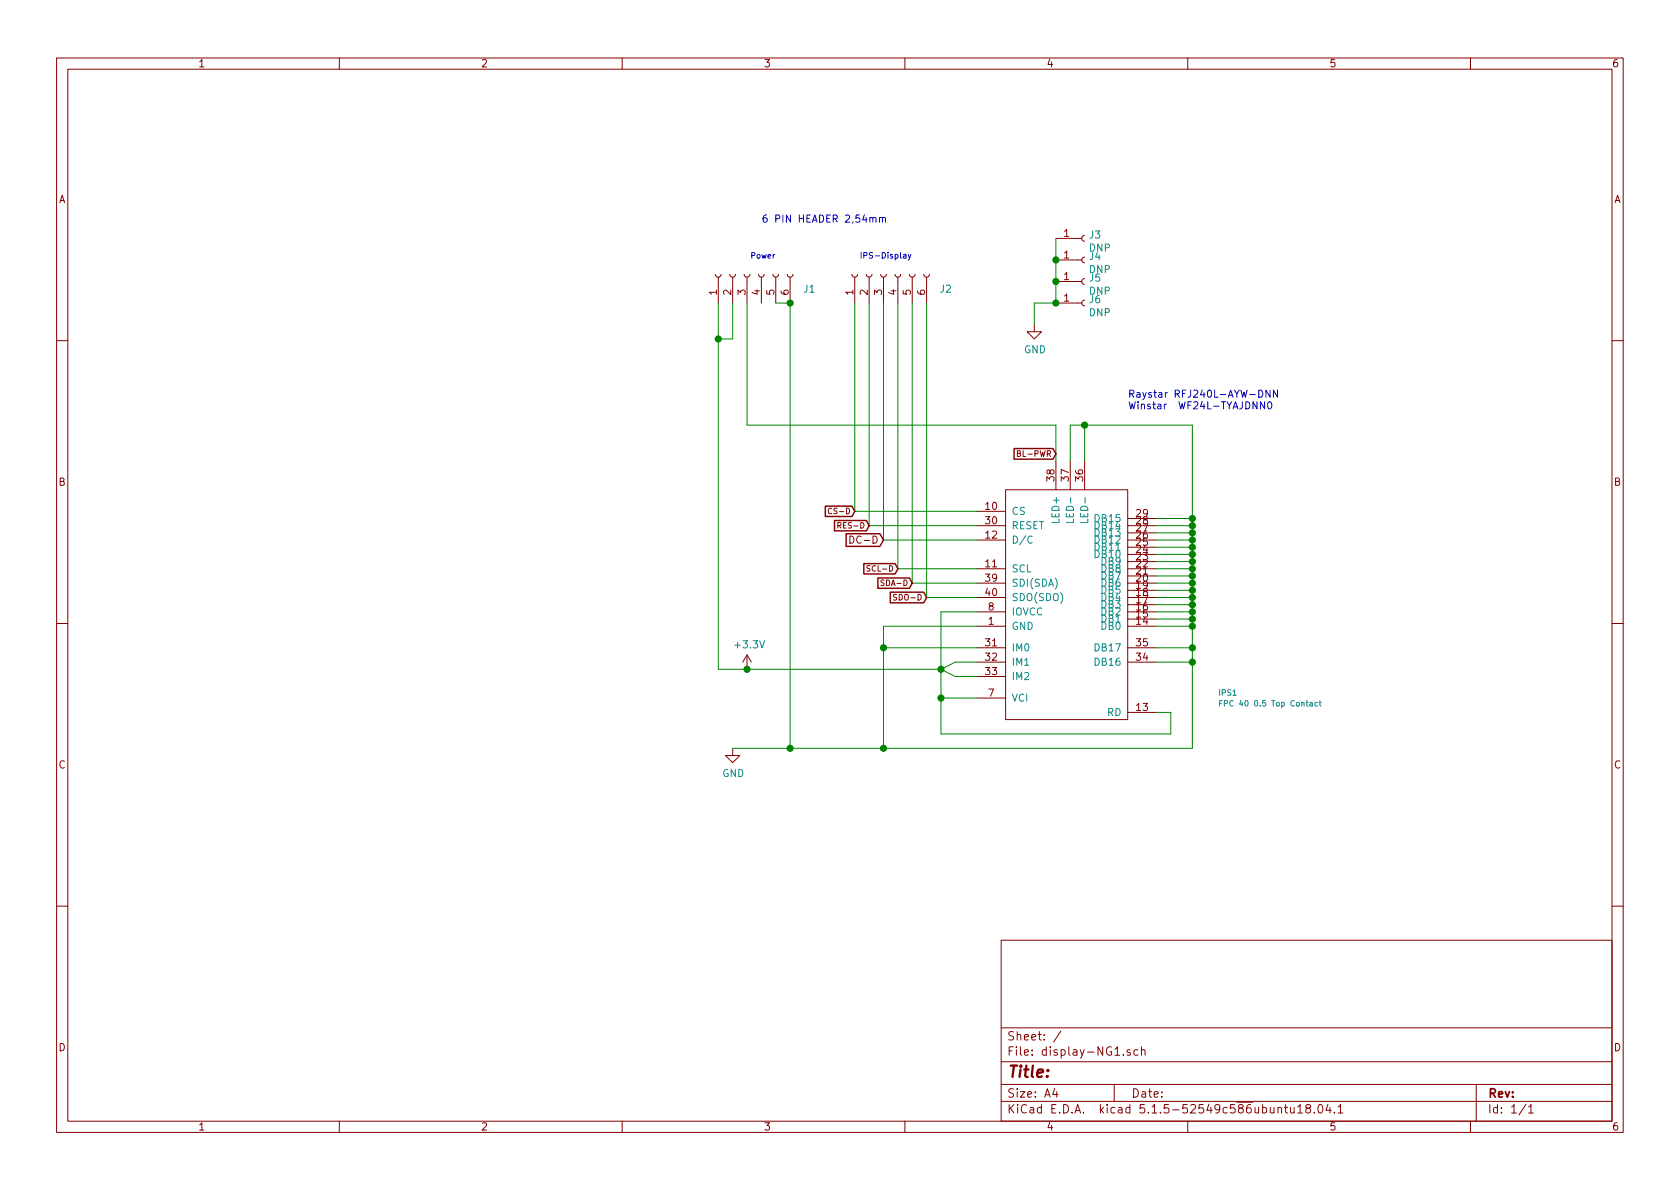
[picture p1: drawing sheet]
<svg xmlns="http://www.w3.org/2000/svg" width="297mm" height="210mm" viewBox="0 0 297 210" stroke-linecap="round" stroke-linejoin="round" font-family="sans-serif">
<g fill="none" stroke="#840000" stroke-width=".18">
<path d="M10 10.3h277v189.9h-277zM12 12.2h273v186.1h-273zM60 10.3v1.9M110 10.3v1.9M160 10.3v1.9M210 10.3v1.9M260 10.3v1.9M126.5 48.5l.1 .3 .3 .2 .4-.1 .2-.4M127 49v4.6M129 48.5l.1 .3 .4 .2 .3-.1 .2-.4M129.5 49v4.6M131.6 48.5l.1 .3 .3 .2 .4-.1 .2-.4"/>
<path d="M132.1 49v4.6M134.1 48.5l.1 .3 .3 .2 .4-.1 .2-.4M134.6 49v4.6M136.7 48.5l.1 .3 .3 .2 .4-.1 .2-.4M137.2 49v4.6M139.2 48.5l.1 .3 .3 .2 .4-.1 .2-.4M139.7 49v4.6M150.6 48.5l.1 .3 .4 .2 .3-.1 .2-.4M151.1 49v4.6M153.2 48.5l.1 .3 .3 .2 .4-.1 .2-.4M153.7 49v4.6M155.7 48.5l.1 .3 .3 .2 .4-.1 .2-.4"/>
<path d="M156.2 49v4.6M158.2 48.5l.1 .3 .4 .2 .4-.1 .2-.4M158.7 49v4.6M160.8 48.5l.1 .3 .3 .2 .4-.1 .2-.4M161.3 49v4.6M163.3 48.5l.1 .3 .4 .2 .3-.1 .2-.4M163.8 49v4.6M182.9 57.4v1.3h1.2l-1.2 1.2-1.3-1.2h1.3M186.7 42.2h4.6M186.7 46h4.6M186.7 49.8h4.6M186.7 53.6h4.6"/>
<path d="M191.8 41.7l-.3 .1-.2 .3 .1 .4 .4 .2M191.8 45.5l-.3 .1-.2 .3 .1 .4 .4 .2M191.8 49.3l-.3 .1-.2 .3 .1 .4 .4 .2M191.8 53.1l-.3 .1-.2 .3 .1 .4 .4 .2M10 60.2h2M285 60.2h2M147.1 90a.43 .43 0 0 0-.6 .4 .43 .43 0 0 0 .6 .3M148.1 92.9h.5l.1-.4-.6-.1v1M148.4 92.9l.3 .5M150.3 94.8a.64 .64 0 0 1 .7 .6 .64 .64 0 0 1-.7 .7zM172.7 90.4h5.1M172.7 95.5h5.1"/>
<path d="M172.7 93h5.1M177.8 86.6h21.6v40.6h-21.6zM179.9 80.2l.4-.1 .1-.3-.5-.1v1h.4l.2-.3-.3-.2M186.7 81.5v5.1M189.2 81.5v5.1M191.8 81.5v5.1M199.4 95.5h5.1M199.4 99.3h5.1M199.4 98h5.1M199.4 96.8h5.1M199.4 94.2h5.1M199.4 93h5.1"/>
<path d="M199.4 91.7h5.1M10 110.3h2M132.1 115.8l-.8 1.3M132.1 115.8v2.6M132.1 115.8l.7 1.3M153.8 100.1l-.4-.1-.1 .1a.4 .4 0 0 0 .5 .5l-.1 .4h-.4M156.3 102.6l-.5 .1a.41 .41 0 0 0 .5 .5l-.1 .3h-.4M158.5 105.2l-.4-.1-.1 .2v.2l.5 .2v.3l-.5 .1M172.7 110.7h5.1M172.7 100.6h5.1M172.7 108.2h5.1M172.7 105.7h5.1"/>
<path d="M172.7 103.1h5.1M172.7 114.5h5.1M172.7 117.1h5.1M172.7 119.6h5.1M199.4 110.7h5.1M199.4 100.6h5.1M199.4 109.5h5.1M199.4 108.2h5.1M199.4 106.9h5.1M199.4 105.7h5.1M199.4 104.4h5.1M199.4 103.1h5.1"/>
<path d="M199.4 101.8h5.1M199.4 114.5h5.1M199.4 117.1h5.1M285 110.3h2M129.5 132.3v1.3h1.3l-1.3 1.3-1.2-1.3h1.2M172.7 123.4h5.1M199.4 126h5.1M10 160.2h2M177 166.3h108v32h-108zM285 160.2h2M60 198.3v1.9M110 198.3v1.9"/>
<path d="M160 198.3v1.9M177 194.8h108M177 191.8h108M177 187.8h108M177 181.8h108M186.5 192.5l-.4 1h1M186.8 193v1M187.6 182.3l-1.3 2M197 191.8v3M198.6 186.5v.1M199.8 185.7l-.3-.1-.2 .2v.2l.5 .2v.3h-.5M201.2 185.7l-.4-.1-.3 .3 .1 .6h.6"/>
<path d="M201.8 185.7l.3-.1 .3 .1 .1 .9M201.8 185.1v1.5M210 198.3v1.9M226 196l.2-.2 .3 .1 .1 .9M227.1 195.8h.6M227.3 195.3v1.3l.4 .2M228.2 195.8v.9l.4 .1 .2-.1M228.8 195.8v1M229.4 195.8l.5-.5v1.5M229.4 196.8h.9M231.2 196l-.3-.2v-.3a.48 .48 0 0 1 .7-.1l.1 .2-.1 .3-.6 .1-.1 .3v.4l.3 .1 .4-.1 .1-.2v-.2l-.3-.3M232.4 196.7v.1"/>
<path d="M233.1 195.5l.3-.2a.8 .8 0 0 1 .5 .8 .8 .8 0 0 1-.5 .7l-.3-.1-.1-.4zM234.8 195.2l-.4 1.1h1M235.2 195.8v1M235.9 196.7v.1M236.6 195.8l.4-.5v1.5M236.6 196.8h.8M260 198.3v1.9M261 191.8v6.5M269.8 195.2l-1.2 2M270.3 195.8l.4-.5v1.5M270.3 196.8h.8"/>
</g>
<path d="M182.5 94.9a.6 .6 0 0 0-.8 .4 .6 .6 0 0 0 .6 .8l.2-.2M189.8 91.8v.6h-1.3M192.3 91.8v.6h-1.2M215.6 124.4h.4M216.1 123.9h-.5v1M216.5 124.4h.5v-.5h-.5v1M232.9 124.3l-.2-.1-.2 .2 .1 .4h.3M233.2 124.2h.4M233.4 123.9v.8l.2 .2" fill="none" stroke="#008484" stroke-width=".18"/>
<g fill="none" stroke="#008400" stroke-width=".18">
<path d="M127 53.6v64.8h39.4M129.5 53.6v6.3h-2.5M132.1 53.6v21.6h54.6v6.3M137.2 53.6h2.5v78.7M151.1 53.6v36.8h21.6M153.7 53.6v39.4h19M156.2 53.6v41.9h16.5M158.7 53.6v47h14M161.3 53.6v49.5h11.4M163.8 53.6v52.1h8.9M186.7 42.2v11.4h-3.8v3.8M191.8 75.2v6.3"/>
<path d="M189.2 81.5v-6.3h21.6v57.1h-81.3M204.5 95.5h6.3M204.5 93h6.3M204.5 99.3h6.3M204.5 98h6.3M204.5 96.8h6.3M204.5 94.2h6.3M204.5 91.7h6.3M156.2 114.5h16.5M166.4 118.4l2.5 1.2h3.8M172.7 108.2h-6.3v21.6h40.6v-3.8h-2.5M172.7 110.7h-16.5v21.6"/>
<path d="M172.7 117.1h-3.8l-2.5 1.3M204.5 104.4h6.3M204.5 108.2h6.3M204.5 106.9h6.3M204.5 105.7h6.3M204.5 103.1h6.3M204.5 101.8h6.3M204.5 100.6h6.3M204.5 114.5h6.3M204.5 110.7h6.3M204.5 117.1h6.3M204.5 109.5h6.3"/>
<path d="M166.4 123.4h6.3"/>
</g>
<path d="M179.3 79.3h6.9l.5 1-.5 .9h-6.9zM145.9 89.5h4.7l.5 .9-.5 .9h-4.7zM147.5 92h5.7l.5 1-.5 .9h-5.7zM149.6 94.4h6l.6 1.1-.6 1.1h-6zM152.7 99.7h5.6l.4 .9-.4 .9h-5.6zM155.2 102.2h5.6l.5 .9-.5 .9h-5.6zM157.4 104.7h5.9l.5 1-.5 .9h-5.9z" fill="none" stroke="#840000" stroke-width=".25"/>
<path d="M153.8 38.6l.2-.2 .3 .1v.8M154.3 38.6l.2-.2 .3 .1 .1 .8M155.5 38.6l.2-.2 .3 .1v.8M155.5 38.4v.9M156 38.6l.2-.2 .3 .1 .1 .8M152.2 44.6v1.1M152.7 45.2l.5-.1 .1-.4-.6-.1v1.1M222.6 69a.64 .64 0 0 1 .7 .6 .64 .64 0 0 1-.7 .7zM223.6 71v1.3l-.7-1.3v1.3M224.3 71.2l.1-.2a.67 .67 0 0 1 .5 .7 .67 .67 0 0 1-.5 .6l-.2-.2-.1-.3zM224.6 69v1.3l-.8-1.3v1.3M225.9 69v1.3l-.8-1.3v1.3" fill="none" stroke="#0000c2" stroke-width=".18"/>
<g fill="#008400" stroke="#008400" stroke-width=".25">
<circle cx="186.7" cy="53.6" r=".51"/>
<circle cx="186.7" cy="49.8" r=".51"/>
<circle cx="186.7" cy="46" r=".51"/>
<circle cx="156.2" cy="114.5" r=".51"/>
<circle cx="210.8" cy="114.5" r=".51"/>
<circle cx="166.4" cy="118.4" r=".51"/>
<circle cx="210.8" cy="109.5" r=".51"/>
<circle cx="210.8" cy="110.7" r=".51"/>
<circle cx="210.8" cy="117.1" r=".51"/>
<circle cx="132.1" cy="118.4" r=".51"/>
<circle cx="210.8" cy="96.8" r=".51"/>
<circle cx="210.8" cy="93" r=".51"/>
<circle cx="210.8" cy="105.7" r=".51"/>
<circle cx="191.8" cy="75.2" r=".51"/>
<circle cx="156.2" cy="132.3" r=".51"/>
<circle cx="139.7" cy="132.3" r=".51"/>
<circle cx="210.8" cy="91.7" r=".51"/>
<circle cx="166.4" cy="123.4" r=".51"/>
<circle cx="210.8" cy="108.2" r=".51"/>
<circle cx="210.8" cy="106.9" r=".51"/>
<circle cx="139.7" cy="53.6" r=".51"/>
<circle cx="210.8" cy="94.2" r=".51"/>
<circle cx="210.8" cy="104.4" r=".51"/>
<circle cx="210.8" cy="103.1" r=".51"/>
<circle cx="210.8" cy="101.8" r=".51"/>
<circle cx="210.8" cy="100.6" r=".51"/>
<circle cx="210.8" cy="99.3" r=".51"/>
<circle cx="127" cy="59.9" r=".51"/>
<circle cx="210.8" cy="98" r=".51"/>
<circle cx="210.8" cy="95.5" r=".51"/>
</g>
<text font-size="2.8" fill="#840000" x="178" y="190.5">Title:</text>
<g font-size="2.1" fill="#840000">
<text x="178" y="184">Sheet: /</text>
<text x="178" y="186.7">File: display-NG1.sch</text>
<text x="178" y="196.9">KiCad E.D.A. kicad 5.1.5-52549c586ubuntu18.04.1</text>
<text x="178" y="194.1">Size: A4</text>
<text x="200" y="194.1">Date:</text>
<text x="263" y="194.1">Rev:</text>
<text x="263" y="196.9">Id: 1/1</text>
</g>
<g font-size="1.8" fill="#840000">
<text x="35" y="11.9">1</text>
<text x="85" y="11.9">2</text>
<text x="135" y="11.9">3</text>
<text x="185" y="11.9">4</text>
<text x="235" y="11.9">5</text>
<text x="285" y="11.9">6</text>
<text x="10.4" y="35.9">A</text>
<text x="285.4" y="35.9">A</text>
<text x="188.1" y="41.9">1</text>
<text x="188.1" y="45.7">1</text>
<text x="126.7" y="52.2" transform="rotate(-90 126.7 52.2)">1</text>
<text x="129.3" y="52.2" transform="rotate(-90 129.3 52.2)">2</text>
<text x="131.8" y="52.2" transform="rotate(-90 131.8 52.2)">3</text>
<text x="134.4" y="52.2" transform="rotate(-90 134.4 52.2)">4</text>
<text x="136.9" y="52.2" transform="rotate(-90 136.9 52.2)">5</text>
<text x="139.4" y="52.2" transform="rotate(-90 139.4 52.2)">6</text>
<text x="150.9" y="52.2" transform="rotate(-90 150.9 52.2)">1</text>
<text x="153.4" y="52.2" transform="rotate(-90 153.4 52.2)">2</text>
<text x="156" y="52.2" transform="rotate(-90 156 52.2)">3</text>
<text x="158.5" y="52.2" transform="rotate(-90 158.5 52.2)">4</text>
<text x="161" y="52.2" transform="rotate(-90 161 52.2)">5</text>
<text x="163.6" y="52.2" transform="rotate(-90 163.6 52.2)">6</text>
<text x="188.1" y="49.5">1</text>
<text x="188.1" y="53.3">1</text>
<text x="10.4" y="85.9">B</text>
<text x="186.4" y="85" transform="rotate(-90 186.4 85)">38</text>
<text x="189" y="85" transform="rotate(-90 189 85)">37</text>
<text x="191.5" y="85" transform="rotate(-90 191.5 85)">36</text>
<text x="285.4" y="85.9">B</text>
<text x="174.3" y="90.2">10</text>
<text x="174.3" y="95.2">12</text>
<text x="174.3" y="92.7">30</text>
<text x="201" y="95.2">26</text>
<text x="201" y="94">27</text>
<text x="201" y="92.7">28</text>
<text x="201" y="91.4">29</text>
<text x="151" y="96.1">DC-D</text>
<text x="174.3" y="100.3">11</text>
<text x="201" y="101.6">21</text>
<text x="201" y="100.3">22</text>
<text x="201" y="99.1">23</text>
<text x="201" y="97.8">24</text>
<text x="201" y="96.5">25</text>
<text x="174.3" y="102.9">39</text>
<text x="174.3" y="105.4">40</text>
<text x="174.8" y="107.9">8</text>
<text x="201" y="107.9">16</text>
<text x="201" y="106.7">17</text>
<text x="201" y="105.4">18</text>
<text x="201" y="104.1">19</text>
<text x="201" y="102.9">20</text>
<text x="174.8" y="110.5">1</text>
<text x="201" y="110.5">14</text>
<text x="201" y="109.2">15</text>
<text x="174.3" y="114.3">31</text>
<text x="174.3" y="116.8">32</text>
<text x="174.3" y="119.4">33</text>
<text x="201" y="116.8">34</text>
<text x="201" y="114.3">35</text>
<text x="174.8" y="123.2">7</text>
<text x="201" y="125.7">13</text>
<text x="10.4" y="135.9">C</text>
<text x="285.4" y="135.9">C</text>
<text x="10.4" y="185.9">D</text>
<text x="285.4" y="185.9">D</text>
<text x="35" y="199.9">1</text>
<text x="85" y="199.9">2</text>
<text x="135" y="199.9">3</text>
<text x="185" y="199.9">4</text>
<text x="235" y="199.9">5</text>
<text x="285" y="199.9">6</text>
</g>
<g font-size="1.8" fill="#0000c2">
<text x="134.6" y="39.4">6 PIN HEADER 2,54mm</text>
<text x="199.4" y="70.3">Raystar RFJ240L-AYW-DNN</text>
<text x="199.4" y="72.4">Winstar WF24L-TYAJDNN0</text>
</g>
<g font-size="1.8" fill="#008484">
<text x="192.6" y="44.5">DNP</text>
<text x="192.7" y="42.2">J3</text>
<text x="192.7" y="46">J4</text>
<text x="142.1" y="51.8">J1</text>
<text x="166.3" y="51.8">J2</text>
<text x="192.6" y="48.3">DNP</text>
<text x="192.6" y="52.1">DNP</text>
<text x="192.7" y="49.8">J5</text>
<text x="192.7" y="53.6">J6</text>
<text x="192.6" y="55.9">DNP</text>
<text x="181.1" y="62.5">GND</text>
<text x="178.8" y="91.1">CS</text>
<text x="178.8" y="93.6">RESET</text>
<text x="187.3" y="92.2" transform="rotate(-90 187.3 92.2)">LED+</text>
<text x="189.9" y="91.7" transform="rotate(-90 189.9 91.7)">LED-</text>
<text x="192.4" y="91.7" transform="rotate(-90 192.4 91.7)">LED-</text>
<text x="193.9" y="94.9">DB13</text>
<text x="193.9" y="93.6">DB14</text>
<text x="193.9" y="92.3">DB15</text>
<text x="178.8" y="101.2">SCL</text>
<text x="178.8" y="96.1">D/C</text>
<text x="193.9" y="98.7">DB10</text>
<text x="193.9" y="97.4">DB11</text>
<text x="193.9" y="96.1">DB12</text>
<text x="194.8" y="101.2">DB8</text>
<text x="194.8" y="99.9">DB9</text>
<text x="178.8" y="103.8">SDI(SDA)</text>
<text x="178.8" y="106.3">SDO(SDO)</text>
<text x="194.8" y="107.6">DB3</text>
<text x="194.8" y="106.3">DB4</text>
<text x="194.8" y="105">DB5</text>
<text x="194.8" y="103.8">DB6</text>
<text x="194.8" y="102.5">DB7</text>
<text x="178.8" y="111.4">GND</text>
<text x="178.8" y="108.8">IOVCC</text>
<text x="194.8" y="111.4">DB0</text>
<text x="194.8" y="110.1">DB1</text>
<text x="194.8" y="108.8">DB2</text>
<text x="130.1" y="114.6">+3.3V</text>
<text x="178.8" y="115.2">IM0</text>
<text x="178.8" y="117.7">IM1</text>
<text x="193.9" y="117.7">DB16</text>
<text x="193.9" y="115.2">DB17</text>
<text x="178.8" y="120.3">IM2</text>
<text x="178.8" y="124.1">VCI</text>
<text x="195.8" y="126.6">RD</text>
<text x="127.7" y="137.4">GND</text>
</g>
<g font-size="1.4" fill="#0000c2">
<text x="133" y="45.7">Power</text>
<text x="153.5" y="45.7">IPS-Display</text>
</g>
<g font-size="1.4" fill="#840000">
<text x="180.4" y="80.8">BL-PWR</text>
<text x="147.1" y="90.9">CS-D</text>
<text x="148.7" y="93.4">RES-D</text>
<text x="153.9" y="101.1">SCL-D</text>
<text x="156.3" y="103.6">SDA-D</text>
<text x="158.6" y="106.2">SDO-D</text>
</g>
<g font-size="1.4" fill="#008484">
<text x="215.6" y="123">IPS1</text>
<text x="216.9" y="124.9">FPC 40 0.5 Top Contact</text>
</g>
</svg>
